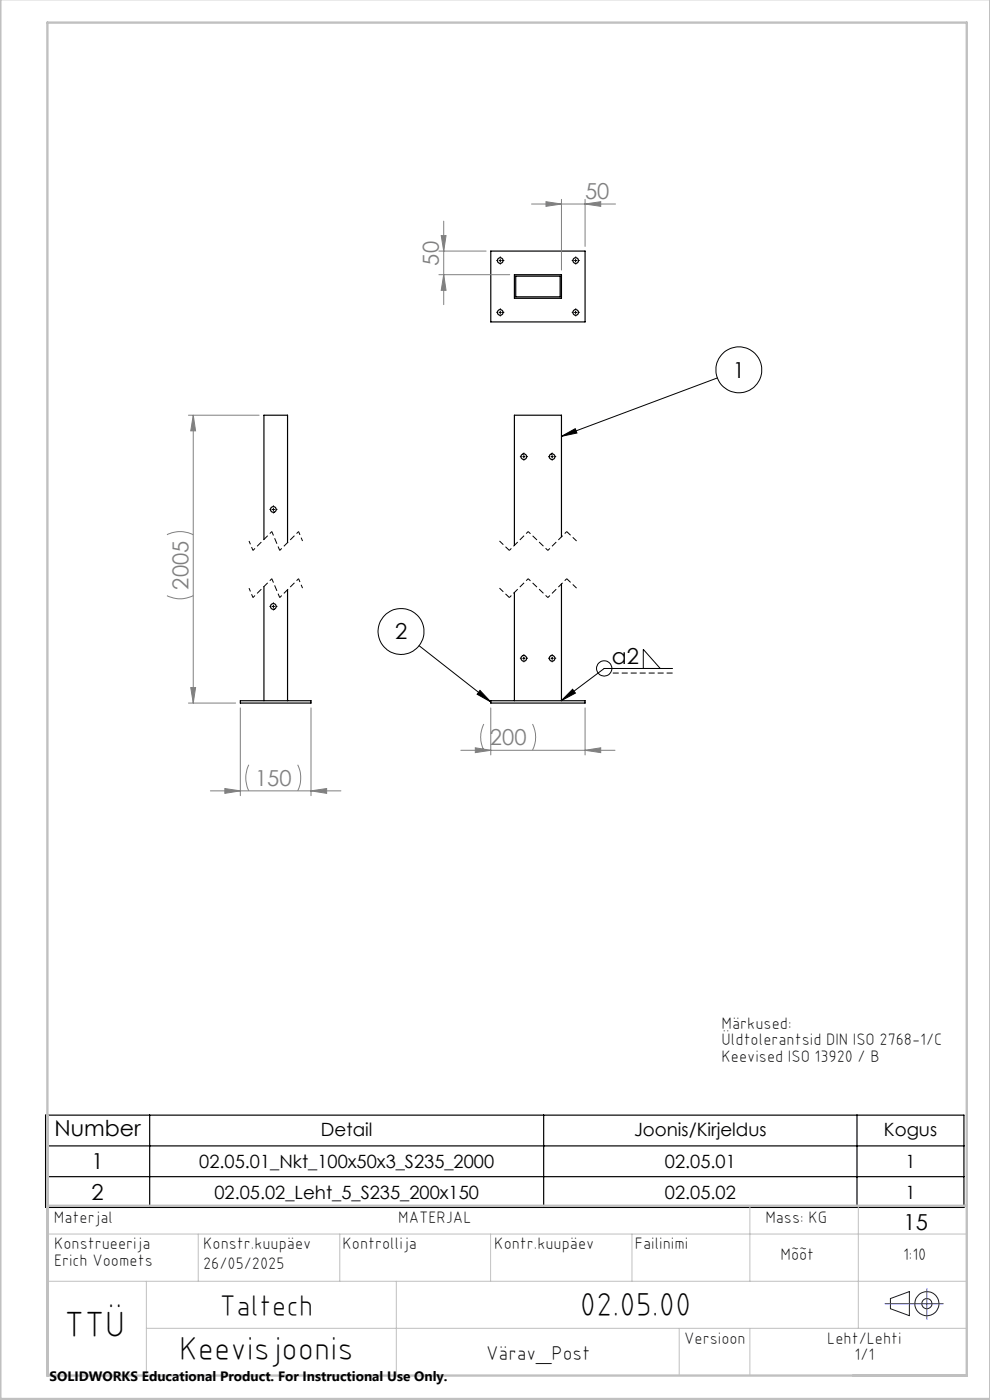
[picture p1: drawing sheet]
<svg xmlns="http://www.w3.org/2000/svg" width="210mm" height="297mm" viewBox="0 0 210 297" stroke-linecap="round" stroke-linejoin="round" font-family="sans-serif">
<g fill="none" stroke="#000" stroke-width=".25">
<path d="M104.1 53.3h20v15h-20zM109.1 58.3h10v5h-10zM109.4 58.6h9.4v4.4h-9.4zM56 114.4v-26.3h5v27M119.1 113.9v-25.8h-10v27.6M56 124.5v24.2M61 125.1v23.6M109.1 125.7v23M119.1 123.9v24.8M51 148.7h15v.5h-15zM104.1 148.7h20v.5h-20zM9.7 236.6h194.8v19.5h-194.8z"/>
<path d="M31.7 236.6v19.5M115.3 236.6v19.5M181.8 236.6v19.5M9.7 243.1h194.8M9.7 249.6h194.8"/>
<circle cx="106.1" cy="55.3" r=".6"/>
<circle cx="122.1" cy="55.3" r=".59"/>
<circle cx="106.1" cy="66.3" r=".6"/>
<circle cx="122.1" cy="66.3" r=".6"/>
<circle cx="111.1" cy="96.9" r=".59"/>
<circle cx="117.1" cy="96.9" r=".59"/>
<circle cx="58" cy="108.1" r=".6"/>
<circle cx="58" cy="128.7" r=".61"/>
<circle cx="111.1" cy="139.6" r=".6"/>
<circle cx="117.1" cy="139.6" r=".6"/>
</g>
<g fill="none" stroke="#000" stroke-width=".21">
<path d="M105.9 55.3h.5M106.1 55v.5M121.8 55.3h.6M122.1 55v.5M105.9 66.3h.5M106.1 66v.5M121.8 66.3h.6M122.1 66v.5M110.9 96.9h.5M111.1 96.6v.5M116.9 96.9h.5M117.1 96.6v.5"/>
<path d="M119.1 92.6l2.9-1.7 .4 1zM152.2 80.2l-33.1 12.4M57.7 108.1h.5M58 107.8v.5M57.7 128.7h.5M58 128.4v.5M88.9 137l15.2 11.9M110.9 139.7h.5M111.1 139.4v.5M116.9 139.7h.5M117.1 139.4v.5M101.8 146.5l2.3 2.4-2.9-1.6z"/>
<path d="M121.5 146.2l.6 .8-3 1.6zM136.5 141.8v-4l3.6 4M142.7 141.8h-14.5l-9.1 6.8"/>
<circle cx="156.7" cy="78.4" r="4.9"/>
<circle cx="85.1" cy="134" r="4.9"/>
<circle cx="128.2" cy="141.8" r="1.63"/>
</g>
<g fill="none" stroke="#808080" stroke-width=".21">
<path d="M93.1 58.3h15M93.1 53.3h10M93.6 50h1l-.5 3.3zM94.1 58.3l.5 3.3h-1zM94.1 46.9v17.7M112.7 43.3h17.9M115.8 42.8l3.3 .5-3.3 .5zM119.1 42.3v15M124.1 43.3l3.3-.5v1zM124.1 42.3v10M40 88.1h15M41 88.1l.5 3.3h-1z"/>
<path d="M41 88.1v61.1M35.4 113.4a6.1 6.1 0 0 1 5.6 0M35.4 126.4a6.1 6.1 0 0 0 5.6 0M40 149.2h10M40.5 145.9h1l-.5 3.3zM51 150.2v18.6M66 150.2v18.6M97.8 159.2h32.7M100.8 158.6l3.3 .6-3.3 .5zM102.6 153.6a6.1 6.1 0 0 0 0 5.6M104.1 150.2v10M113 153.6a6.1 6.1 0 0 1 0 5.6"/>
<path d="M124.1 159.2l3.3-.6v1.1zM124.1 150.2v10M44.6 167.8h27.7M47.7 167.3l3.3 .5-3.3 .5zM52.8 162.2a6.4 6.4 0 0 0 0 5.6M63.1 162.2a6.4 6.4 0 0 1 0 5.6M66 167.8l3.3-.5v1z"/>
</g>
<g fill="none" stroke="#191924" stroke-width=".21">
<path d="M188.9 275.5l4-1.5v5.1l-4-1.5z"/>
<circle cx="196.6" cy="276.6" r="1.07"/>
<circle cx="196.6" cy="276.6" r="2.55"/>
</g>
<g fill="none" stroke="#000" stroke-width=".21" stroke-dasharray="15.2 1.3 1.3 1.3" stroke-linecap="butt">
<path d="M105.6 55.3h-.3M106.1 54.8v-.4M106.1 55.8v.3M106.6 55.3h.4M121.6 55.3h-.3M122.1 54.8v-.4M122.1 55.8v.3M122.6 55.3h.4M105.6 66.3h-.3M106.1 65.8v-.4M106.1 66.8v.3M106.6 66.3h.4"/>
<path d="M121.6 66.3h-.3M122.1 65.8v-.4M122.1 66.8v.3M122.6 66.3h.4M110.6 96.9h-.3M111.1 96.4v-.4M111.1 97.4v.3M111.6 96.9h.4M116.6 96.9h-.3M117.1 96.4v-.4M117.1 97.4v.3M117.6 96.9h.4"/>
<path d="M57.5 108.1h-.4M58 107.6v-.4M58 108.6v.3M58.5 108.1h.3M57.5 128.6h-.4M58 128.1v-.3M58 129.1v.4M58.5 128.6h.3M110.6 139.6h-.3M111.1 139.1v-.3M111.6 139.6h.4M116.6 139.6h-.3"/>
<path d="M117.1 139.1v-.3M117.6 139.6h.4M111.1 140.1v.4M117.1 140.1v.4"/>
</g>
<path d="M108 116.8l-2-2M122.3 114.8l-2.1-2M108 126.8l-2-2M122.3 124.8l-2.1-2" fill="none" stroke="#000" stroke-width=".21" stroke-dasharray="1.3 .6" stroke-dashoffset=".1" stroke-linecap="butt"/>
<path d="M57.7 112.8l-4 4M63.3 112.8l-4 4M112 112.8l-4 4M120.2 112.8l-4 4M57.7 122.8l-4 4M63.3 122.8l-4 4M112 122.8l-4 4M120.2 122.8l-4 4" fill="none" stroke="#000" stroke-width=".21" stroke-dasharray="1.3 .6" stroke-dashoffset=".7" stroke-linecap="butt"/>
<path d="M116.2 116.8l-4.2-4M116.2 126.8l-4.2-4" fill="none" stroke="#000" stroke-width=".21" stroke-dasharray="1.3 .6" stroke-dashoffset=".6" stroke-linecap="butt"/>
<path d="M142.7 142.8h-12.7" fill="none" stroke="#000" stroke-width=".21" stroke-dasharray="1.3 .6" stroke-linecap="butt"/>
<path d="M53.7 116.8l-.9-2M64.2 114.8l-.9-2M53.7 126.8l-.9-2M64.2 124.8l-.9-2" fill="none" stroke="#000" stroke-width=".21" stroke-dasharray="1.3 .6" stroke-dashoffset=".5" stroke-linecap="butt"/>
<path d="M59.3 116.8l-1.6-4M59.3 126.8l-1.6-4" fill="none" stroke="#000" stroke-width=".21" stroke-dasharray="1.3 .6" stroke-dashoffset=".4" stroke-linecap="butt"/>
<g fill="none" stroke="#c0c0c0" stroke-width=".21">
<path d="M159.1 255.8v16M182.1 255.8v26M10.1 271.8h195M10.1 261.8h195M31 271.8v20M42.1 261.8v10M72.1 261.8v10M84.1 271.8v20M104.1 261.8v10M134.1 261.8v10M31 281.8h174.1M144.1 281.8v10"/>
<path d="M159.1 281.8v10"/>
</g>
<path d="M.1 -.1v296.9h209.9v-296.9M10.1 255.8h195M10.1 291.8h195v-287h-195v287.1" fill="none" stroke="#c0c0c0" stroke-width=".5"/>
<path d="M187.7 276.6h12.4M196.6 273.4v6.5" fill="none" stroke="#00f" stroke-width=".21"/>
<path d="M101.8 146.5l2.3 2.4-2.9-1.6zM119.1 92.6l2.9-1.7 .4 1zM121.5 146.2l.6 .8-3 1.6z" fill="#000"/>
<g fill="#808080">
<path d="M100.8 158.6l3.3 .6-3.3 .5zM124.1 159.2l3.3-.6v1.1zM115.8 42.8l3.3 .5-3.3 .5zM124.1 43.3l3.3-.5v1z"/>
<path d="M66 167.8l3.3-.5v1zM47.7 167.3l3.3 .5-3.3 .5z"/>
<path d="M94.1 58.3l.5 3.3h-1zM93.6 50h1l-.5 3.3z"/>
<path d="M40.5 145.9h1l-.5 3.3zM41 88.1l.5 3.3h-1z"/>
</g>
<text font-size="7.8" x="13.6" y="283.5">TTÜ</text>
<g font-size="7.1">
<text x="123" y="279.1">02.05.00</text>
<text x="38" y="288.5">Keevisjoonis</text>
</g>
<text font-size="6.3" x="46.6" y="279.1">Taltech</text>
<g font-size="4.7" fill="#808080">
<text x="124.1" y="42.2">50</text>
<text x="93.1" y="56.3" transform="rotate(-90 93.1 56.3)">50</text>
<text x="40" y="125.1" transform="rotate(-90 40 125.1)">2005</text>
<text x="103.9" y="158.1">200</text>
<text x="54.1" y="166.8">150</text>
</g>
<g font-size="4.7">
<text x="155.4" y="80.1">1</text>
<text x="83.8" y="135.6">2</text>
<text x="129.8" y="140.8">a2</text>
<text x="11.6" y="241.1">Number</text>
<text x="19.4" y="248">1</text>
<text x="19.4" y="254.6">2</text>
<text x="191.7" y="260.8">15</text>
</g>
<text font-size="4.2" x="103.1" y="288.5">Värav_Post</text>
<g font-size="3.9">
<text x="68.1" y="240.9">Detail</text>
<text x="134.5" y="240.9">Joonis/Kirjeldus</text>
<text x="187.5" y="240.9">Kogus</text>
<text x="42.3" y="247.8">02.05.01_Nkt_100x50x3_S235_2000</text>
<text x="141" y="247.8">02.05.01</text>
<text x="192.1" y="247.8">1</text>
<text x="45.5" y="254.3">02.05.02_Leht_5_S235_200x150</text>
<text x="141" y="254.3">02.05.02</text>
<text x="192.1" y="254.3">1</text>
</g>
<g font-size="3.5">
<text x="153.1" y="218.2">Märkused:</text>
<text x="153.1" y="221.7">Üldtolerantsid DIN ISO 2768-1/C</text>
<text x="153.1" y="225.3">Keevised ISO 13920 / B</text>
<text x="11.5" y="259.4">Materjal</text>
<text x="84.5" y="259.4">MATERJAL</text>
<text x="162.3" y="259.4">Mass: KG</text>
<text x="11.5" y="265">Konstrueerija</text>
<text x="11.5" y="268.5">Erich Voomets</text>
<text x="43.1" y="269.3">26/05/2025</text>
<text x="43.1" y="265">Konstr.kuupäev</text>
<text x="72.7" y="265">Kontrollija</text>
<text x="104.9" y="265">Kontr.kuupäev</text>
<text x="134.7" y="265">Failinimi</text>
<text x="165.6" y="267.3">Mõõt</text>
<text x="191.6" y="267.3">1:10</text>
<text x="145.1" y="285.1">Versioon</text>
<text x="175.5" y="285.1">Leht/Lehti</text>
<text x="181.3" y="288.5">1/1</text>
</g>
<text font-size="2.9" x="10.5" y="292.9">SOLIDWORKS Educational Product. For Instructional Use Only.</text>
</svg>
